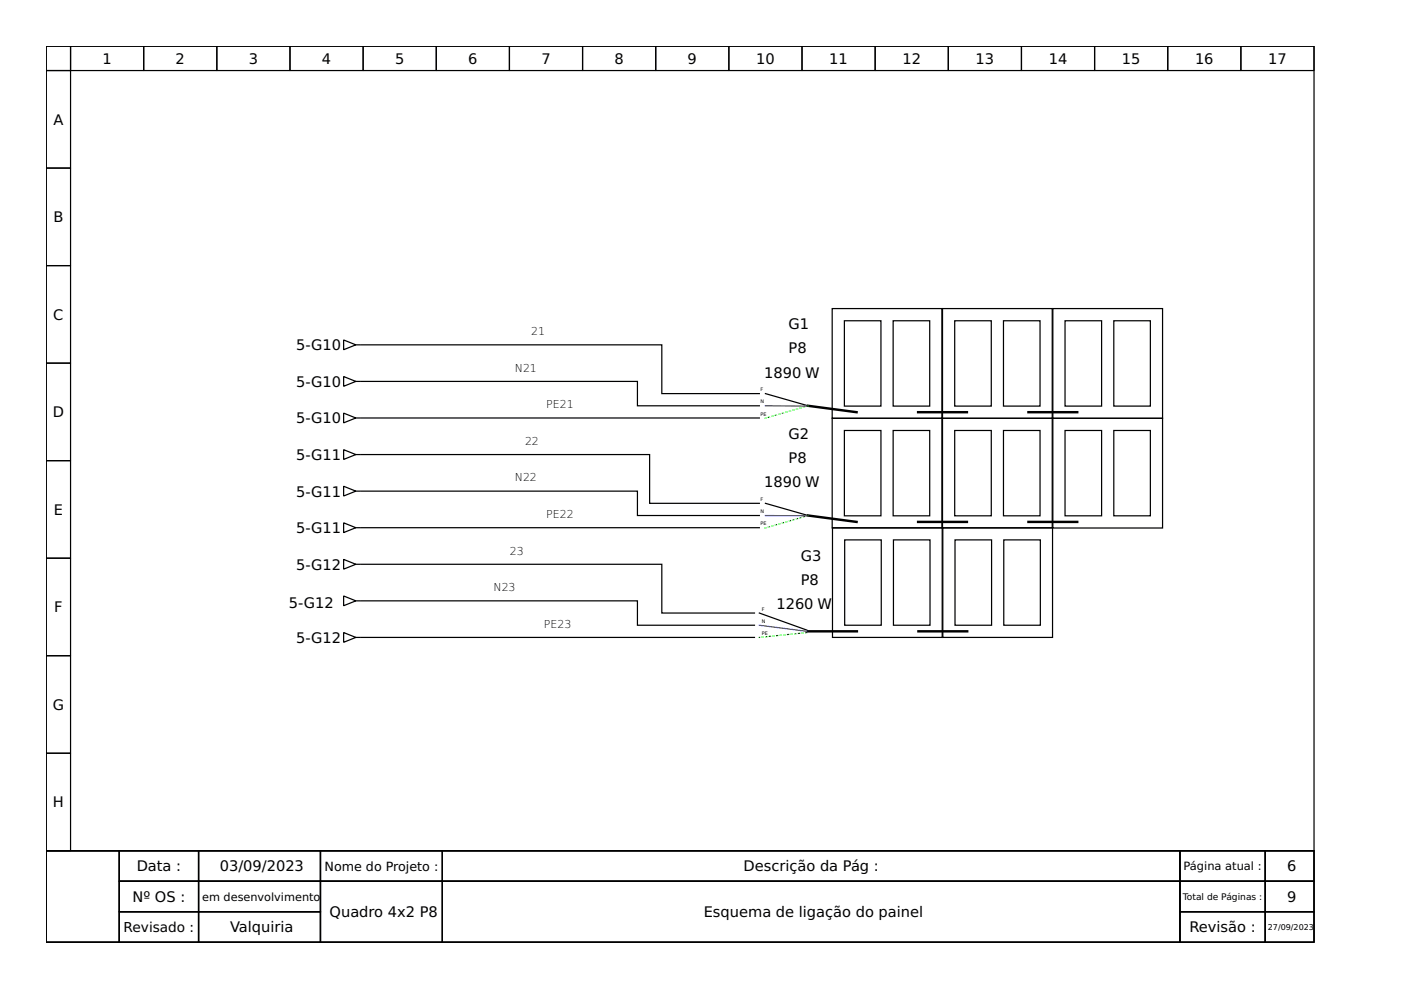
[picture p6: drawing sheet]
<svg xmlns="http://www.w3.org/2000/svg" width="297mm" height="210mm" viewBox="0 0 297 210" stroke-linecap="round" stroke-linejoin="round" font-family="sans-serif">
<g fill="none" stroke="#000" stroke-width=".26">
<path d="M9.8 9.8h268.8v170.6h-268.8zM9.8 9.8h5.2v5.2h-5.2zM9.8 15h5.2v20.6h-5.2zM15 9.8h15.5v5.2h-15.5zM30.5 9.8h15.5v5.2h-15.5zM46 9.8h15.5v5.2h-15.5zM61.5 9.8h15.5v5.2h-15.5zM77 9.8h15.5v5.2h-15.5zM92.5 9.8h15.5v5.2h-15.5zM108 9.8h15.5v5.2h-15.5zM123.5 9.8h15.5v5.2h-15.5zM139 9.8h15.5v5.2h-15.5z"/>
<path d="M154.5 9.8h15.5v5.2h-15.5zM170 9.8h15.6v5.2h-15.6zM185.6 9.8h15.5v5.2h-15.5zM201.1 9.8h15.5v5.2h-15.5zM216.6 9.8h15.5v5.2h-15.5zM232.1 9.8h15.5v5.2h-15.5zM247.6 9.8h15.5v5.2h-15.5zM263.1 9.8h15.5v5.2h-15.5zM9.8 35.6h5.2v20.7h-5.2zM9.8 56.3h5.2v20.7h-5.2zM9.8 77h5.2v20.7h-5.2zM72.9 79.8l2.5 1.1-2.5 1z"/>
<path d="M72.9 72.1l2.5 1-2.5 1zM75.4 73.1h.8M76.5 73.1h63.8v10.4h20.7M176.4 65.4h23.3v23.3h-23.3zM179 68h7.8v18.1h-7.8zM189.4 68h7.7v18.1h-7.7zM199.8 65.4h23.3v23.3h-23.3zM202.4 68h7.8v18.1h-7.8zM212.8 68h7.7v18.1h-7.7zM223.2 65.4h23.3v23.3h-23.3zM225.8 68h7.8v18.1h-7.8zM236.1 68h7.8v18.1h-7.8z"/>
<path d="M9.8 97.7h5.2v20.6h-5.2zM72.9 95.3l2.5 1.1-2.5 1zM72.9 87.6l2.5 1-2.5 1.1zM75.4 96.4h.8M75.4 80.9h.8M75.4 88.6h.8M76.5 88.6h84.5M76.5 96.4h61.2v10.3h23.3M76.5 80.9h58.6v5.1h25.9M162.3 83.5l9 2.5M176.4 88.7h23.3v23.3h-23.3zM179 91.3h7.8v18.1h-7.8z"/>
<path d="M189.4 91.3h7.7v18.1h-7.7zM199.8 88.7h23.3v23.3h-23.3zM202.4 91.3h7.8v18.1h-7.8zM212.8 91.3h7.7v18.1h-7.7zM223.2 88.7h23.3v23.3h-23.3zM225.8 91.3h7.8v18.1h-7.8zM236.1 91.3h7.8v18.1h-7.8zM9.8 118.3h5.2v20.7h-5.2zM72.9 110.9l2.5 1-2.5 1zM72.9 118.6l2.5 1-2.5 1.1zM72.9 103.1l2.5 1-2.5 1.1zM75.4 111.9h.8"/>
<path d="M75.4 119.6h.8M75.4 104.1h.8M76.5 119.6h63.8v10.4h19.7M76.5 104.1h58.6v5.2h25.9M76.5 111.9h84.5M162.3 106.7l9 2.6M176.5 111.9h23.3v23.2h-23.3zM179.1 114.5h7.7v18.1h-7.7zM189.4 114.5h7.8v18.1h-7.8zM199.9 111.9h23.3v23.2h-23.3zM202.5 114.5h7.7v18.1h-7.7zM212.8 114.5h7.8v18.1h-7.8z"/>
<path d="M9.8 139h5.2v20.7h-5.2zM72.9 134.1l2.5 1-2.5 1.1zM72.9 126.4l2.5 1-2.5 1zM75.4 135.1h.8M75.4 127.4h.8M76.5 135.1h83.5M76.5 127.4h58.6v5.2h24.9M161 130l10.1 3.6M9.8 159.7h5.2v20.7h-5.2zM9.8 180.4h268.8v19.4h-268.8zM9.8 180.4h15.5v19.4h-15.5zM25.3 180.4h16.8v6.4h-16.8z"/>
<path d="M25.3 186.8h16.8v6.5h-16.8zM25.3 193.3h16.8v6.5h-16.8zM42.1 180.4h25.8v6.4h-25.8zM42.1 186.8h25.8v6.5h-25.8zM42.1 193.3h25.8v6.5h-25.8zM67.9 180.4h25.9v6.4h-25.9zM67.9 186.8h25.9v13h-25.9zM93.8 180.4h156.4v6.4h-156.4zM93.8 186.8h156.4v13h-156.4zM250.2 180.4h18.1v6.4h-18.1zM250.2 186.8h18.1v6.5h-18.1zM250.2 193.3h18.1v6.5h-18.1z"/>
<path d="M268.3 180.4h10.3v6.4h-10.3zM268.3 186.8h10.3v6.5h-10.3zM268.3 193.3h10.3v6.5h-10.3z"/>
</g>
<path d="M171.3 86l10.3 1.4M194.7 87.4h10.3M218.1 87.4h10.3M171.3 109.3l10.3 1.4M194.7 110.7h10.3M218.1 110.7h10.3M171.3 133.9h10.4M194.7 133.9h10.4" fill="none" stroke="#000" stroke-width=".52"/>
<path d="M162.3 86l8.7 .1M162.3 109.3l8.7 .1M161 132.6l10.1 1.3" fill="none" stroke="#00f" stroke-width=".26"/>
<path d="M171.3 86l-9.1 2.7M171.3 109.3l-9.1 2.7M171.1 134.1l-10.1 1" fill="none" stroke="#0f0" stroke-width=".26" stroke-dasharray=".3 .5"/>
<g font-size="3.1">
<text x="21.7" y="13.5">1</text>
<text x="37.2" y="13.5">2</text>
<text x="52.7" y="13.5">3</text>
<text x="68.3" y="13.5">4</text>
<text x="83.8" y="13.5">5</text>
<text x="99.3" y="13.5">6</text>
<text x="114.8" y="13.5">7</text>
<text x="130.3" y="13.5">8</text>
<text x="145.8" y="13.5">9</text>
<text x="160.3" y="13.5">10</text>
<text x="175.8" y="13.5">11</text>
<text x="191.3" y="13.5">12</text>
<text x="206.8" y="13.5">13</text>
<text x="222.4" y="13.5">14</text>
<text x="237.9" y="13.5">15</text>
<text x="253.4" y="13.5">16</text>
<text x="268.9" y="13.5">17</text>
<text x="11.3" y="26.5">A</text>
<text x="11.3" y="47.1">B</text>
<text x="11.3" y="67.8">C</text>
<text x="167.2" y="69.8">G1</text>
<text x="62.8" y="74.3">5-G10</text>
<text x="167.2" y="74.9">P8</text>
<text x="62.8" y="82">5-G10</text>
<text x="162" y="80.1">1890 W</text>
<text x="11.2" y="88.5">D</text>
<text x="62.8" y="89.8">5-G10</text>
<text x="167.2" y="93">G2</text>
<text x="62.8" y="97.5">5-G11</text>
<text x="167.2" y="98.2">P8</text>
<text x="62.8" y="105.3">5-G11</text>
<text x="162" y="103.4">1890 W</text>
<text x="11.4" y="109.2">E</text>
<text x="62.8" y="113">5-G11</text>
<text x="169.8" y="118.9">G3</text>
<text x="62.8" y="120.8">5-G12</text>
<text x="169.8" y="124">P8</text>
<text x="11.5" y="129.8">F</text>
<text x="61.2" y="128.9">5-G12</text>
<text x="164.6" y="129.2">1260 W</text>
<text x="62.8" y="136.3">5-G12</text>
<text x="11.2" y="150.5">G</text>
<text x="11.2" y="171.2">H</text>
<text x="29" y="184.8">Data :</text>
<text x="46.6" y="184.8">03/09/2023</text>
<text x="157.6" y="184.8">Descrição da Pág :</text>
<text x="272.9" y="184.8">6</text>
<text x="28.1" y="191.2">Nº OS :</text>
<text x="272.9" y="191.2">9</text>
<text x="48.8" y="197.7">Valquiria</text>
<text x="69.9" y="194.5">Quadro 4x2 P8</text>
<text x="149.2" y="194.5">Esquema de ligação do painel</text>
<text x="252.2" y="197.7">Revisão :</text>
</g>
<text font-size="2.9" x="26.2" y="197.6">Revisado :</text>
<text font-size="2.7" x="68.8" y="184.6">Nome do Projeto :</text>
<g font-size="2.4">
<text x="250.9" y="184.5">Página atual :</text>
<text x="42.9" y="191">em desenvolvimento</text>
</g>
<g font-size="2.3">
<text x="112.6" y="71">21</text>
<text x="109.2" y="78.8">N21</text>
<text x="115.8" y="86.6">PE21</text>
<text x="111.3" y="94.3">22</text>
<text x="109.2" y="102.1">N22</text>
<text x="115.8" y="109.8">PE22</text>
<text x="108.1" y="117.6">23</text>
<text x="104.6" y="125.3">N23</text>
<text x="115.3" y="133.1">PE23</text>
</g>
<text font-size="1.9" x="250.8" y="190.8">Total de Páginas :</text>
<text font-size="1.7" x="268.8" y="197.2">27/09/2023</text>
<g font-size="1">
<text x="161.3" y="82.9">F</text>
<text x="161.3" y="85.5">N</text>
<text x="161.3" y="88.1">PE</text>
<text x="161.3" y="106.2">F</text>
<text x="161.3" y="108.8">N</text>
<text x="161.3" y="111.4">PE</text>
<text x="161.5" y="129.5">F</text>
<text x="161.5" y="132">N</text>
<text x="161.5" y="134.6">PE</text>
</g>
</svg>
